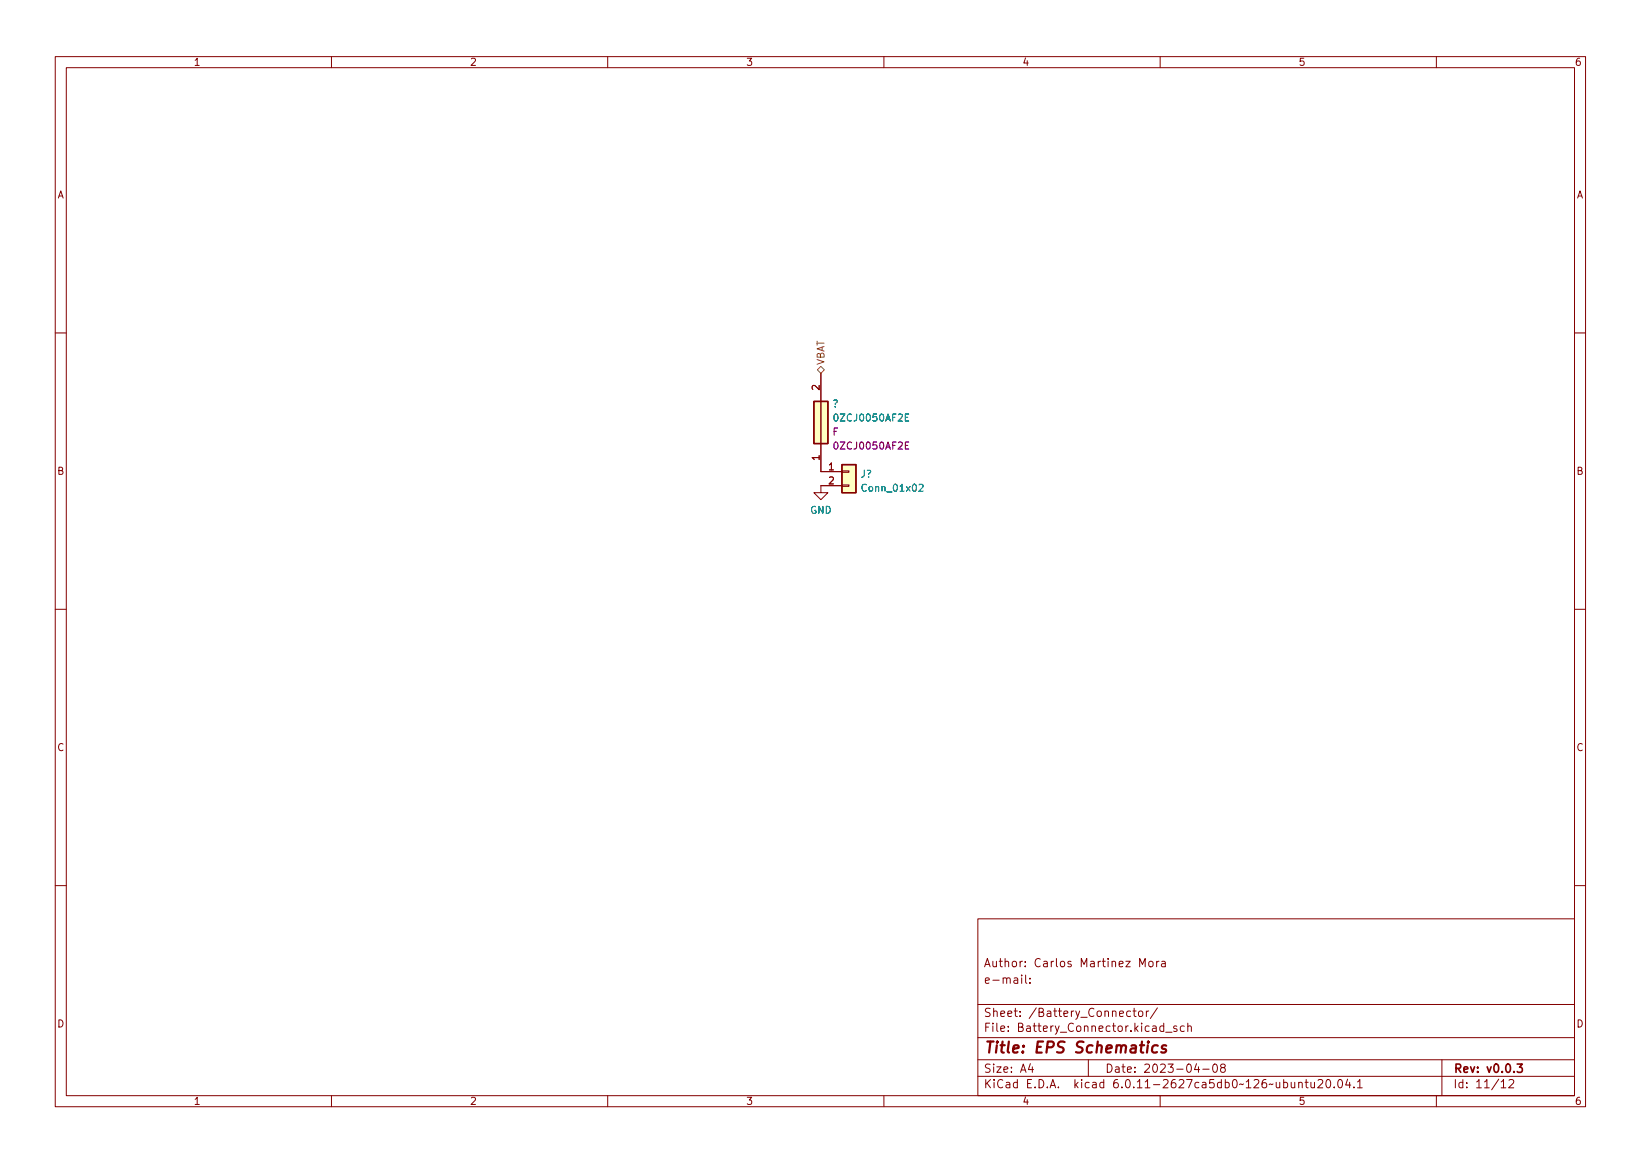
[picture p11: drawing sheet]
<svg xmlns="http://www.w3.org/2000/svg" width="297mm" height="210mm" viewBox="0 0 297 210" stroke-linecap="round" stroke-linejoin="round" font-family="sans-serif">
<g fill="none" stroke="#840000" stroke-width=".18">
<path d="M10 10.2h277v190.1h-277zM12 12.2h273v186.1h-273zM60 10.2v2M110 10.2v2M160 10.2v2M210 10.2v2M260 10.2v2M10 60.2h2M148.6 67.6v5M285 60.2h2M148.6 80.3v5h3.8M152.4 87.8h1.3v.2h-1.3z"/>
<path d="M152.4 85.2h1.3v.3h-1.3zM152.4 87.9h-3.8v1.2h1.3l-1.3 1.3-1.3-1.3h1.3M10 110.2h2M285 110.2h2M10 160.2h2M177 166.3h108v32h-108zM184.9 176.4v.2M184.9 176.9v1M185.6 174.8v.1M185.6 174v.1M185.6 176.4v1.3l.3 .2M186.4 177.8v.1"/>
<path d="M186.4 177v.1M193.9 174l-.4-.1-.2 .2 .1 .3 .5 .1v.4h-.6M203.8 173.9h.8l-.8 1h.8M285 160.2h2M60 198.3v2M110 198.3v2M160 198.3v2M177 194.8h108M177 191.8h108M177 187.8h108M177 181.8h108M182.5 186.5v.1"/>
<path d="M182.5 185.7v.1M184.6 183.8v.1M184.6 183v.1M197 191.8v3M205.1 182.9h.5M205.3 182.4v1.3l.3 .2M206.1 183.1l.3-.2 .4 .2 .1 .5-.2 .3h-.3l-.3-.1zM207.5 182.9v1M207.9 182.9l-.3 .1-.1 .2M209.5 182.4l-1.3 1.9M210 198.3v2M213 185.7l-.4-.1-.2 .2 .1 .3 .5 .1v.4h-.6"/>
<path d="M214.4 185.7l-.5-.1-.3 .3v.4l.2 .3h.6M215 185.8l.2-.2 .4 .1v.9M215 185.1v1.5M217.7 193.5h1.2M219.7 192.6l.2-.1a.8 .8 0 0 1 .5 .8 .8 .8 0 0 1-.5 .7 1 1 0 0 1-.2-1.4zM221.2 193.2l-.3-.3 .1-.2 .2-.2 .4 .1 .2 .2-.1 .2-.6 .2-.2 .3 .1 .4 .2 .1h.4l.2-.3-.1-.4-.2-.1M238.6 195.5l.5-.2 .3 .2v.3l-.9 1h.9M240.2 195.4l.2-.1a.8 .8 0 0 1 .5 .8 .8 .8 0 0 1-.5 .7 1 1 0 0 1-.2-1.4zM241.5 196.7v.1M242.4 195.4l.1-.1a.8 .8 0 0 1 .5 .8 .8 .8 0 0 1-.5 .7 1 1 0 0 1-.1-1.4zM243.9 195.3l-.3 1h.9M244.3 195.8v1"/>
<path d="M245.1 196.7v.1M245.7 195.8l.4-.5v1.5M245.7 196.8h.9M260 198.3v2M261 191.8v6.5M273.1 195.5l.6-.2 .2 .2 .1 .3-.9 1h.9"/>
</g>
<path d="M274.6 192.5h1l-.5 .6 .4 .1v.7l-.2 .1h-.5l-.2-.1" fill="none" stroke="#840000" stroke-width=".3"/>
<g fill="#ffffc2" stroke="#ffffc2" stroke-width=".18">
<path d="M147.3 72.6h2.6v7.7h-2.6z"/>
<path d="M152.4 84.1h2.5v5h-2.5z"/>
</g>
<path d="M147.3 72.6h2.6v7.7h-2.6zM148.6 72.6v7.7M152.4 84.1h2.5v5h-2.5z" fill="none" stroke="#840000" stroke-width=".25"/>
<path d="M163.9 75.5h.4M164.5 74.9h-.6v1.3h.6M166.4 87.7l.4-.1 .3 .4-.8 .9h.8" fill="none" stroke="#008484" stroke-width=".18"/>
<path d="M164.5 80h-.6v1.3h.6M163.9 80.6h.4" fill="none" stroke="#840084" stroke-width=".18"/>
<path d="M148.6 66.3l.6 .6-.6 .7-.6-.7z" fill="none" stroke="#848400" stroke-width=".18"/>
<g font-size="2.8" fill="#840000">
<text x="178" y="191.2">Title:</text>
<text x="187.3" y="191.2">EPS Schematics</text>
</g>
<g font-size="2.1" fill="#840000">
<text x="178" y="178.5">e-mail:</text>
<text x="178" y="175.5">Author:</text>
<text x="187.2" y="175.5">Carlos</text>
<text x="195.6" y="175.5">Martinez</text>
<text x="206.3" y="175.5">Mora</text>
<text x="178" y="184.5">Sheet:</text>
<text x="186.2" y="184.5">/Battery_Connector/</text>
<text x="178" y="187.2">File:</text>
<text x="184.4" y="187.2">Battery_Connector.kicad_sch</text>
<text x="178" y="197.4">KiCad</text>
<text x="178" y="194.6">Size:</text>
<text x="184.7" y="194.6">A4</text>
<text x="185.7" y="197.4">E.D.A.</text>
<text x="194.6" y="197.4">kicad</text>
<text x="200" y="194.6">Date:</text>
<text x="201.8" y="197.4">6.0.11-2627ca5db0~126~ubuntu20.04.1</text>
<text x="207" y="194.6">2023-04-08</text>
<text x="263" y="194.6">Rev:</text>
<text x="263" y="197.4">Id:</text>
<text x="267.1" y="197.4">11/12</text>
<text x="269.1" y="194.6">v0.0.3</text>
</g>
<g font-size="1.8" fill="#840000">
<text x="35" y="12.3">1</text>
<text x="85" y="12.3">2</text>
<text x="135" y="12.3">3</text>
<text x="185" y="12.3">4</text>
<text x="235" y="12.3">5</text>
<text x="285" y="12.3">6</text>
<text x="10.4" y="36.3">A</text>
<text x="285.4" y="36.3">A</text>
<text x="148.3" y="70.8" transform="rotate(-90 148.3 70.8)">2</text>
<text x="148.3" y="83.5" transform="rotate(-90 148.3 83.5)">1</text>
<text x="10.3" y="86.3">B</text>
<text x="149.8" y="85.1">1</text>
<text x="149.8" y="87.6">2</text>
<text x="285.3" y="86.3">B</text>
<text x="10.3" y="136.3">C</text>
<text x="285.3" y="136.3">C</text>
<text x="10.3" y="186.3">D</text>
<text x="285.3" y="186.3">D</text>
<text x="35" y="200.3">1</text>
<text x="85" y="200.3">2</text>
<text x="135" y="200.3">3</text>
<text x="185" y="200.3">4</text>
<text x="235" y="200.3">5</text>
<text x="285" y="200.3">6</text>
</g>
<text font-size="1.8" fill="#848400" x="149.6" y="66.1" transform="rotate(-90 149.6 66.1)">VBAT</text>
<g font-size="1.8" fill="#008484">
<text x="150.6" y="74.1">?</text>
<text x="150.6" y="76.6">0ZCJ0050AF2E</text>
<text x="155.7" y="86.8">J?</text>
<text x="155.7" y="89.3">Conn_01x02</text>
<text x="146.6" y="93.3">GND</text>
</g>
<g font-size="1.8" fill="#840084">
<text x="150.6" y="79.2">F</text>
<text x="150.6" y="81.7">0ZCJ0050AF2E</text>
</g>
</svg>
